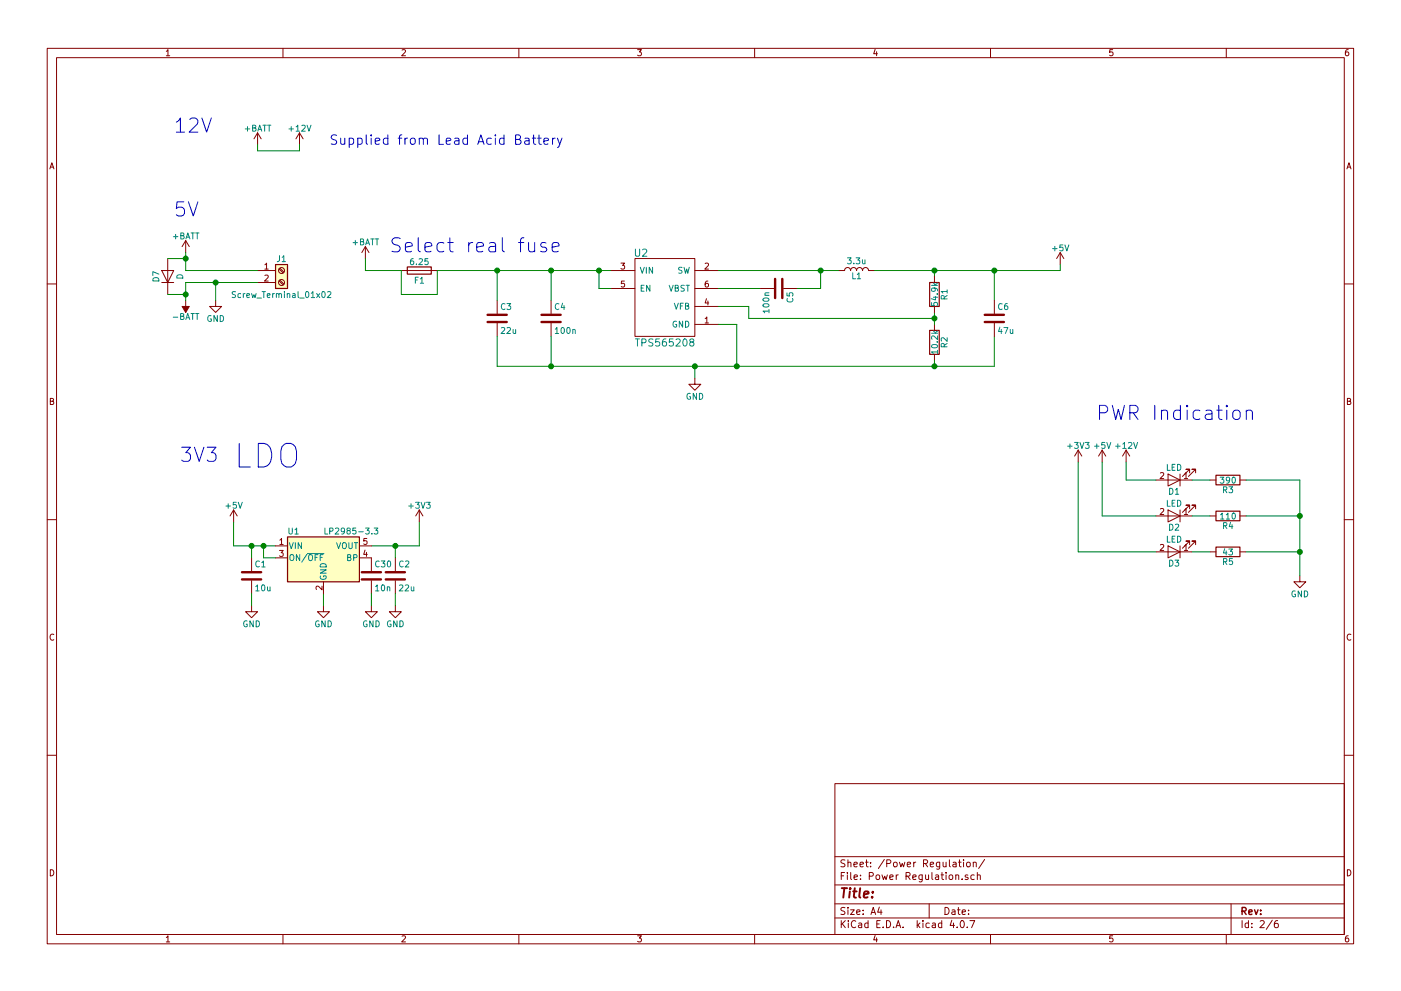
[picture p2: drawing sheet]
EESchema Schematic File Version 2
LIBS:power
LIBS:device
LIBS:transistors
LIBS:conn
LIBS:linear
LIBS:regul
LIBS:74xx
LIBS:cmos4000
LIBS:adc-dac
LIBS:memory
LIBS:xilinx
LIBS:microcontrollers
LIBS:dsp
LIBS:microchip
LIBS:analog_switches
LIBS:motorola
LIBS:texas
LIBS:intel
LIBS:audio
LIBS:interface
LIBS:digital-audio
LIBS:philips
LIBS:display
LIBS:cypress
LIBS:siliconi
LIBS:opto
LIBS:atmel
LIBS:contrib
LIBS:valves
LIBS:TPS565208
LIBS:isolators
LIBS:74xgxx
LIBS:ac-dc
LIBS:actel
LIBS:allegro
LIBS:Altera
LIBS:analog_devices
LIBS:battery_management
LIBS:bbd
LIBS:bosch
LIBS:brooktre
LIBS:cmos_ieee
LIBS:dc-dc
LIBS:diode
LIBS:elec-unifil
LIBS:ESD_Protection
LIBS:ftdi
LIBS:gennum
LIBS:graphic_symbols
LIBS:hc11
LIBS:infineon
LIBS:intersil
LIBS:ir
LIBS:Lattice
LIBS:leds
LIBS:LEM
LIBS:logic_programmable
LIBS:maxim
LIBS:mechanical
LIBS:microchip_dspic33dsc
LIBS:microchip_pic10mcu
LIBS:microchip_pic12mcu
LIBS:microchip_pic16mcu
LIBS:microchip_pic18mcu
LIBS:microchip_pic24mcu
LIBS:microchip_pic32mcu
LIBS:modules
LIBS:motor_drivers
LIBS:motors
LIBS:msp430
LIBS:nordicsemi
LIBS:nxp
LIBS:nxp_armmcu
LIBS:onsemi
LIBS:Oscillators
LIBS:Power_Management
LIBS:powerint
LIBS:pspice
LIBS:references
LIBS:relays
LIBS:rfcom
LIBS:RFSolutions
LIBS:sensors
LIBS:silabs
LIBS:stm8
LIBS:stm32
LIBS:supertex
LIBS:switches
LIBS:transf
LIBS:triac_thyristor
LIBS:ttl_ieee
LIBS:video
LIBS:wiznet
LIBS:Worldsemi
LIBS:Xicor
LIBS:zetex
LIBS:Zilog
LIBS:DRV8825
LIBS:MAX6675
LIBS:OBC-PDB-cache
EELAYER 25 0
EELAYER END
$Descr A4 11693 8268
encoding utf-8
Sheet 2 6
Title ""
Date ""
Rev ""
Comp ""
Comment1 ""
Comment2 ""
Comment3 ""
Comment4 ""
$EndDescr
$Comp
L TPS565208 U2
U 1 1
P 5550 2450
F 0 "U2" H 5350 2800 60  0000 C CNN
F 1 "TPS565208" H 5550 2050 60  0000 C CNN
F 2 "TO_SOT_Packages_SMD:TSOT-23-6" H 5450 2550 60  0001 C CNN
F 3 "http://www.ti.com/lit/ds/symlink/tps565208.pdf" H 5450 2550 60  0001 C CNN
	1    5550 2450
	1    0    0    -1  
$EndComp
$Comp
L +BATT #PWR1
U 1 1
P 1550 2100
F 0 "#PWR1" H 1550 1950 50  0001 C CNN
F 1 "+BATT" H 1550 2240 50  0000 C CNN
F 2 "" H 1550 2100 50  0001 C CNN
F 3 "" H 1550 2100 50  0001 C CNN
	1    1550 2100
	1    0    0    -1  
$EndComp
$Comp
L -BATT #PWR2
U 1 1
P 1550 2500
F 0 "#PWR2" H 1550 2350 50  0001 C CNN
F 1 "-BATT" H 1550 2640 50  0000 C CNN
F 2 "" H 1550 2500 50  0001 C CNN
F 3 "" H 1550 2500 50  0001 C CNN
	1    1550 2500
	-1   0    0    1   
$EndComp
$Comp
L Screw_Terminal_01x02 J1
U 1 1
P 2350 2250
F 0 "J1" H 2350 2350 50  0000 C CNN
F 1 "Screw_Terminal_01x02" H 2350 2050 50  0000 C CNN
F 2 "TerminalBlock:TerminalBlock_bornier-2_P5.08mm" H 2350 2250 50  0001 C CNN
F 3 "" H 2350 2250 50  0001 C CNN
	1    2350 2250
	1    0    0    -1  
$EndComp
$Comp
L GND #PWR3
U 1 1
P 1800 2500
F 0 "#PWR3" H 1800 2250 50  0001 C CNN
F 1 "GND" H 1800 2350 50  0000 C CNN
F 2 "" H 1800 2500 50  0001 C CNN
F 3 "" H 1800 2500 50  0001 C CNN
	1    1800 2500
	1    0    0    -1  
$EndComp
$Comp
L +BATT #PWR9
U 1 1
P 3050 2150
F 0 "#PWR9" H 3050 2000 50  0001 C CNN
F 1 "+BATT" H 3050 2290 50  0000 C CNN
F 2 "" H 3050 2150 50  0001 C CNN
F 3 "" H 3050 2150 50  0001 C CNN
	1    3050 2150
	1    0    0    -1  
$EndComp
$Comp
L C C3
U 1 1
P 4150 2650
F 0 "C3" H 4175 2750 50  0000 L CNN
F 1 "22u" H 4175 2550 50  0000 L CNN
F 2 "Capacitors_SMD:C_1210" H 4188 2500 50  0001 C CNN
F 3 "" H 4150 2650 50  0001 C CNN
F 4 "2m" H 4150 2650 60  0001 C CNN "ESR"
F 5 "25" H 4150 2650 60  0001 C CNN "VDC"
	1    4150 2650
	1    0    0    -1  
$EndComp
$Comp
L C C4
U 1 1
P 4600 2650
F 0 "C4" H 4625 2750 50  0000 L CNN
F 1 "100n" H 4625 2550 50  0000 L CNN
F 2 "Capacitors_SMD:C_0603" H 4638 2500 50  0001 C CNN
F 3 "" H 4600 2650 50  0001 C CNN
F 4 "1m" H 4600 2650 60  0001 C CNN "ESR"
F 5 "25" H 4600 2650 60  0001 C CNN "VDC"
	1    4600 2650
	1    0    0    -1  
$EndComp
$Comp
L L L1
U 1 1
P 7150 2250
F 0 "L1" V 7100 2250 50  0000 C CNN
F 1 "3.3u" V 7225 2250 50  0000 C CNN
F 2 "footprints:XAL7030" H 7150 2250 50  0001 C CNN
F 3 "" H 7150 2250 50  0001 C CNN
F 4 "0.02" V 7150 2250 60  0001 C CNN "DCR"
F 5 "10" V 7150 2250 60  0001 C CNN "IDC"
F 6 "XAL7030-332MEB" V 7150 2250 60  0001 C CNN "MFG P#"
	1    7150 2250
	0    -1   -1   0   
$EndComp
$Comp
L R R2
U 1 1
P 7800 2850
F 0 "R2" V 7880 2850 50  0000 C CNN
F 1 "10.2k" V 7800 2850 50  0000 C CNN
F 2 "Resistors_SMD:R_0402" V 7730 2850 50  0001 C CNN
F 3 "" H 7800 2850 50  0001 C CNN
F 4 "1%" V 7800 2850 60  0001 C CNN "Tolerance"
	1    7800 2850
	1    0    0    -1  
$EndComp
$Comp
L GND #PWR13
U 1 1
P 5800 3150
F 0 "#PWR13" H 5800 2900 50  0001 C CNN
F 1 "GND" H 5800 3000 50  0000 C CNN
F 2 "" H 5800 3150 50  0001 C CNN
F 3 "" H 5800 3150 50  0001 C CNN
	1    5800 3150
	1    0    0    -1  
$EndComp
Wire Wire Line
	1550 2100 1550 2250
Wire Wire Line
	1550 2250 2150 2250
Wire Wire Line
	1550 2350 2150 2350
Wire Wire Line
	1550 2350 1550 2500
Wire Wire Line
	1800 2500 1800 2350
Connection ~ 1800 2350
Wire Wire Line
	3650 2250 5100 2250
Wire Wire Line
	5100 2400 5000 2400
Wire Wire Line
	5000 2400 5000 2250
Connection ~ 5000 2250
Wire Wire Line
	4150 3050 8300 3050
Wire Wire Line
	6150 3050 6150 2700
Wire Wire Line
	6150 2700 6000 2700
Wire Wire Line
	6000 2550 6250 2550
Wire Wire Line
	6250 2550 6250 2650
Wire Wire Line
	6250 2650 7800 2650
Wire Wire Line
	7800 2600 7800 2700
Connection ~ 7800 2650
Wire Wire Line
	6000 2250 7000 2250
Wire Wire Line
	6350 2400 6000 2400
Wire Wire Line
	6650 2400 6850 2400
Wire Wire Line
	6850 2400 6850 2250
Connection ~ 6850 2250
Wire Wire Line
	7800 2300 7800 2250
Wire Wire Line
	7300 2250 8850 2250
Wire Wire Line
	7800 3050 7800 3000
Connection ~ 6150 3050
Wire Wire Line
	5800 3050 5800 3150
Wire Wire Line
	4600 3050 4600 2800
Connection ~ 5800 3050
Wire Wire Line
	4150 3050 4150 2800
Connection ~ 4600 3050
Wire Wire Line
	4150 2500 4150 2250
Connection ~ 4150 2250
Wire Wire Line
	4600 2500 4600 2250
Connection ~ 4600 2250
Wire Wire Line
	8300 2250 8300 2500
Connection ~ 7800 2250
Wire Wire Line
	8300 3050 8300 2800
Connection ~ 7800 3050
$Comp
L +5V #PWR14
U 1 1
P 8850 2200
F 0 "#PWR14" H 8850 2050 50  0001 C CNN
F 1 "+5V" H 8850 2340 50  0000 C CNN
F 2 "" H 8850 2200 50  0001 C CNN
F 3 "" H 8850 2200 50  0001 C CNN
	1    8850 2200
	1    0    0    -1  
$EndComp
Wire Wire Line
	8850 2250 8850 2200
Connection ~ 8300 2250
$Comp
L C C5
U 1 1
P 6500 2400
F 0 "C5" H 6525 2500 50  0000 L CNN
F 1 "100n" H 6525 2300 50  0000 L CNN
F 2 "Capacitors_SMD:C_0603" H 6538 2250 50  0001 C CNN
F 3 "" H 6500 2400 50  0001 C CNN
F 4 "1m" H 6500 2400 60  0001 C CNN "ESR"
F 5 "25" H 6500 2400 60  0001 C CNN "VDC"
	1    6500 2400
	0    1    1    0   
$EndComp
$Comp
L R R1
U 1 1
P 7800 2450
F 0 "R1" V 7880 2450 50  0000 C CNN
F 1 "54.9k" V 7800 2450 50  0000 C CNN
F 2 "Resistors_SMD:R_0402" V 7730 2450 50  0001 C CNN
F 3 "" H 7800 2450 50  0001 C CNN
F 4 "1%" V 7800 2450 60  0001 C CNN "Tolerance"
	1    7800 2450
	1    0    0    -1  
$EndComp
$Comp
L C C6
U 1 1
P 8300 2650
F 0 "C6" H 8325 2750 50  0000 L CNN
F 1 "47u" H 8325 2550 50  0000 L CNN
F 2 "Capacitors_SMD:C_1206" H 8338 2500 50  0001 C CNN
F 3 "" H 8300 2650 50  0001 C CNN
F 4 "2.08m" H 8300 2650 60  0001 C CNN "ESR"
F 5 "25" H 8300 2650 60  0001 C CNN "VDC"
	1    8300 2650
	1    0    0    -1  
$EndComp
$Comp
L +5V #PWR4
U 1 1
P 1950 4350
F 0 "#PWR4" H 1950 4200 50  0001 C CNN
F 1 "+5V" H 1950 4490 50  0000 C CNN
F 2 "" H 1950 4350 50  0001 C CNN
F 3 "" H 1950 4350 50  0001 C CNN
	1    1950 4350
	1    0    0    -1  
$EndComp
Text Notes 1950 3900 0    197  ~ 0
LDO
$Comp
L Fuse F1
U 1 1
P 3500 2250
F 0 "F1" V 3580 2250 50  0000 C CNN
F 1 "6.25" V 3425 2250 50  0000 C CNN
F 2 "" V 3430 2250 50  0001 C CNN
F 3 "" H 3500 2250 50  0001 C CNN
	1    3500 2250
	0    1    1    0   
$EndComp
Wire Wire Line
	3350 2250 3050 2250
Wire Wire Line
	3050 2250 3050 2150
Text Notes 3250 2100 0    118  ~ 0
Select real fuse
Text Notes 9150 3500 0    118  ~ 0
PWR Indication
Text Notes 1450 1100 0    118  ~ 0
12V\n
Text Notes 2750 1200 0    79   ~ 0
Supplied from Lead Acid Battery
Text Notes 1450 1800 0    118  ~ 0
5V
Text Notes 1500 3850 0    118  ~ 0
3V3
$Comp
L LED D1
U 1 1
P 9800 4000
F 0 "D1" H 9800 4100 50  0000 C CNN
F 1 "LED" H 9800 3900 50  0000 C CNN
F 2 "LEDs:LED_0805" H 9800 4000 50  0001 C CNN
F 3 "https://www.digikey.ca/product-detail/en/osram-opto-semiconductors-inc/LG-R971-KN-1/475-1410-1-ND/1802598" H 9800 4000 50  0001 C CNN
	1    9800 4000
	-1   0    0    1   
$EndComp
$Comp
L LED D2
U 1 1
P 9800 4300
F 0 "D2" H 9800 4400 50  0000 C CNN
F 1 "LED" H 9800 4200 50  0000 C CNN
F 2 "LEDs:LED_0805" H 9800 4300 50  0001 C CNN
F 3 "" H 9800 4300 50  0001 C CNN
	1    9800 4300
	-1   0    0    1   
$EndComp
$Comp
L LED D3
U 1 1
P 9800 4600
F 0 "D3" H 9800 4700 50  0000 C CNN
F 1 "LED" H 9800 4500 50  0000 C CNN
F 2 "LEDs:LED_0805" H 9800 4600 50  0001 C CNN
F 3 "" H 9800 4600 50  0001 C CNN
	1    9800 4600
	-1   0    0    1   
$EndComp
$Comp
L R R3
U 1 1
P 10250 4000
F 0 "R3" V 10330 4000 50  0000 C CNN
F 1 "390" V 10250 4000 50  0000 C CNN
F 2 "Resistors_SMD:R_0805" V 10180 4000 50  0001 C CNN
F 3 "" H 10250 4000 50  0001 C CNN
	1    10250 4000
	0    1    1    0   
$EndComp
$Comp
L R R4
U 1 1
P 10250 4300
F 0 "R4" V 10330 4300 50  0000 C CNN
F 1 "110" V 10250 4300 50  0000 C CNN
F 2 "Resistors_SMD:R_0805" V 10180 4300 50  0001 C CNN
F 3 "" H 10250 4300 50  0001 C CNN
	1    10250 4300
	0    1    1    0   
$EndComp
$Comp
L R R5
U 1 1
P 10250 4600
F 0 "R5" V 10330 4600 50  0000 C CNN
F 1 "43" V 10250 4600 50  0000 C CNN
F 2 "Resistors_SMD:R_0805" V 10180 4600 50  0001 C CNN
F 3 "" H 10250 4600 50  0001 C CNN
	1    10250 4600
	0    1    1    0   
$EndComp
$Comp
L GND #PWR18
U 1 1
P 10850 4800
F 0 "#PWR18" H 10850 4550 50  0001 C CNN
F 1 "GND" H 10850 4650 50  0000 C CNN
F 2 "" H 10850 4800 50  0001 C CNN
F 3 "" H 10850 4800 50  0001 C CNN
	1    10850 4800
	1    0    0    -1  
$EndComp
Wire Wire Line
	10400 4000 10850 4000
Wire Wire Line
	10850 4000 10850 4800
Wire Wire Line
	10400 4300 10850 4300
Connection ~ 10850 4300
Wire Wire Line
	10400 4600 10850 4600
Connection ~ 10850 4600
Wire Wire Line
	9950 4000 10100 4000
Wire Wire Line
	10100 4300 9950 4300
Wire Wire Line
	9950 4600 10100 4600
$Comp
L +BATT #PWR6
U 1 1
P 2150 1200
F 0 "#PWR6" H 2150 1050 50  0001 C CNN
F 1 "+BATT" H 2150 1340 50  0000 C CNN
F 2 "" H 2150 1200 50  0001 C CNN
F 3 "" H 2150 1200 50  0001 C CNN
	1    2150 1200
	1    0    0    -1  
$EndComp
$Comp
L +12V #PWR7
U 1 1
P 2500 1200
F 0 "#PWR7" H 2500 1050 50  0001 C CNN
F 1 "+12V" H 2500 1340 50  0000 C CNN
F 2 "" H 2500 1200 50  0001 C CNN
F 3 "" H 2500 1200 50  0001 C CNN
	1    2500 1200
	1    0    0    -1  
$EndComp
Wire Wire Line
	2150 1200 2150 1250
Wire Wire Line
	2150 1250 2500 1250
Wire Wire Line
	2500 1250 2500 1200
$Comp
L +12V #PWR17
U 1 1
P 9400 3850
F 0 "#PWR17" H 9400 3700 50  0001 C CNN
F 1 "+12V" H 9400 3990 50  0000 C CNN
F 2 "" H 9400 3850 50  0001 C CNN
F 3 "" H 9400 3850 50  0001 C CNN
	1    9400 3850
	1    0    0    -1  
$EndComp
$Comp
L +5V #PWR16
U 1 1
P 9200 3850
F 0 "#PWR16" H 9200 3700 50  0001 C CNN
F 1 "+5V" H 9200 3990 50  0000 C CNN
F 2 "" H 9200 3850 50  0001 C CNN
F 3 "" H 9200 3850 50  0001 C CNN
	1    9200 3850
	1    0    0    -1  
$EndComp
$Comp
L +3V3 #PWR15
U 1 1
P 9000 3850
F 0 "#PWR15" H 9000 3700 50  0001 C CNN
F 1 "+3V3" H 9000 3990 50  0000 C CNN
F 2 "" H 9000 3850 50  0001 C CNN
F 3 "" H 9000 3850 50  0001 C CNN
	1    9000 3850
	1    0    0    -1  
$EndComp
Wire Wire Line
	9400 3850 9400 4000
Wire Wire Line
	9400 4000 9650 4000
Wire Wire Line
	9650 4300 9200 4300
Wire Wire Line
	9200 4300 9200 3850
Wire Wire Line
	9000 3850 9000 4600
Wire Wire Line
	9000 4600 9650 4600
Wire Wire Line
	1950 4350 1950 4550
Wire Wire Line
	1950 4550 2300 4550
$Comp
L +3V3 #PWR12
U 1 1
P 3500 4350
F 0 "#PWR12" H 3500 4200 50  0001 C CNN
F 1 "+3V3" H 3500 4490 50  0000 C CNN
F 2 "" H 3500 4350 50  0001 C CNN
F 3 "" H 3500 4350 50  0001 C CNN
	1    3500 4350
	1    0    0    -1  
$EndComp
Wire Wire Line
	3500 4550 3500 4350
Wire Wire Line
	3100 4550 3500 4550
$Comp
L GND #PWR8
U 1 1
P 2700 5050
F 0 "#PWR8" H 2700 4800 50  0001 C CNN
F 1 "GND" H 2700 4900 50  0000 C CNN
F 2 "" H 2700 5050 50  0001 C CNN
F 3 "" H 2700 5050 50  0001 C CNN
	1    2700 5050
	1    0    0    -1  
$EndComp
Wire Wire Line
	2700 4950 2700 5050
$Comp
L C C1
U 1 1
P 2100 4800
F 0 "C1" H 2125 4900 50  0000 L CNN
F 1 "10u" H 2125 4700 50  0000 L CNN
F 2 "Capacitors_SMD:C_0805" H 2138 4650 50  0001 C CNN
F 3 "" H 2100 4800 50  0001 C CNN
F 4 "2m" H 2100 4800 60  0001 C CNN "ESR"
F 5 "25" H 2100 4800 60  0001 C CNN "VDC"
	1    2100 4800
	1    0    0    -1  
$EndComp
$Comp
L C C2
U 1 1
P 3300 4800
F 0 "C2" H 3325 4900 50  0000 L CNN
F 1 "22u" H 3325 4700 50  0000 L CNN
F 2 "Capacitors_SMD:C_0805" H 3338 4650 50  0001 C CNN
F 3 "" H 3300 4800 50  0001 C CNN
F 4 "2m" H 3300 4800 60  0001 C CNN "ESR"
F 5 "25" H 3300 4800 60  0001 C CNN "VDC"
	1    3300 4800
	1    0    0    -1  
$EndComp
$Comp
L GND #PWR5
U 1 1
P 2100 5050
F 0 "#PWR5" H 2100 4800 50  0001 C CNN
F 1 "GND" H 2100 4900 50  0000 C CNN
F 2 "" H 2100 5050 50  0001 C CNN
F 3 "" H 2100 5050 50  0001 C CNN
	1    2100 5050
	1    0    0    -1  
$EndComp
$Comp
L GND #PWR11
U 1 1
P 3300 5050
F 0 "#PWR11" H 3300 4800 50  0001 C CNN
F 1 "GND" H 3300 4900 50  0000 C CNN
F 2 "" H 3300 5050 50  0001 C CNN
F 3 "" H 3300 5050 50  0001 C CNN
	1    3300 5050
	1    0    0    -1  
$EndComp
Wire Wire Line
	3300 5050 3300 4950
Wire Wire Line
	3300 4650 3300 4550
Connection ~ 3300 4550
Wire Wire Line
	2100 4650 2100 4550
Connection ~ 2100 4550
Wire Wire Line
	2100 4950 2100 5050
$Comp
L LP2985-3.3 U1
U 1 1
P 2700 4650
F 0 "U1" H 2450 4875 50  0000 C CNN
F 1 "LP2985-3.3" H 2700 4875 50  0000 L CNN
F 2 "TO_SOT_Packages_SMD:SOT-23-5" H 2700 4975 50  0001 C CNN
F 3 "" H 2700 4650 50  0001 C CNN
	1    2700 4650
	1    0    0    -1  
$EndComp
$Comp
L C C30
U 1 1
P 3100 4800
F 0 "C30" H 3125 4900 50  0000 L CNN
F 1 "10n" H 3125 4700 50  0000 L CNN
F 2 "Capacitors_SMD:C_0805" H 3138 4650 50  0001 C CNN
F 3 "" H 3100 4800 50  0001 C CNN
F 4 "2m" H 3100 4800 60  0001 C CNN "ESR"
F 5 "25" H 3100 4800 60  0001 C CNN "VDC"
	1    3100 4800
	1    0    0    -1  
$EndComp
$Comp
L GND #PWR10
U 1 1
P 3100 5050
F 0 "#PWR10" H 3100 4800 50  0001 C CNN
F 1 "GND" H 3100 4900 50  0000 C CNN
F 2 "" H 3100 5050 50  0001 C CNN
F 3 "" H 3100 5050 50  0001 C CNN
	1    3100 5050
	1    0    0    -1  
$EndComp
Wire Wire Line
	3100 5050 3100 4950
Wire Wire Line
	2300 4650 2200 4650
Wire Wire Line
	2200 4650 2200 4550
Connection ~ 2200 4550
Wire Wire Line
	3350 2250 3350 2450
Wire Wire Line
	3350 2450 3650 2450
Wire Wire Line
	3650 2450 3650 2250
$Comp
L D D7
U 1 1
P 1400 2300
F 0 "D7" H 1400 2400 50  0000 C CNN
F 1 "D" H 1400 2200 50  0000 C CNN
F 2 "Resistors_THT:R_Axial_DIN0204_L3.6mm_D1.6mm_P5.08mm_Horizontal" H 1400 2300 50  0001 C CNN
F 3 "" H 1400 2300 50  0001 C CNN
	1    1400 2300
	0    -1   -1   0   
$EndComp
Wire Wire Line
	1550 2450 1400 2450
Connection ~ 1550 2450
Wire Wire Line
	1400 2150 1550 2150
Connection ~ 1550 2150
$EndSCHEMATC
